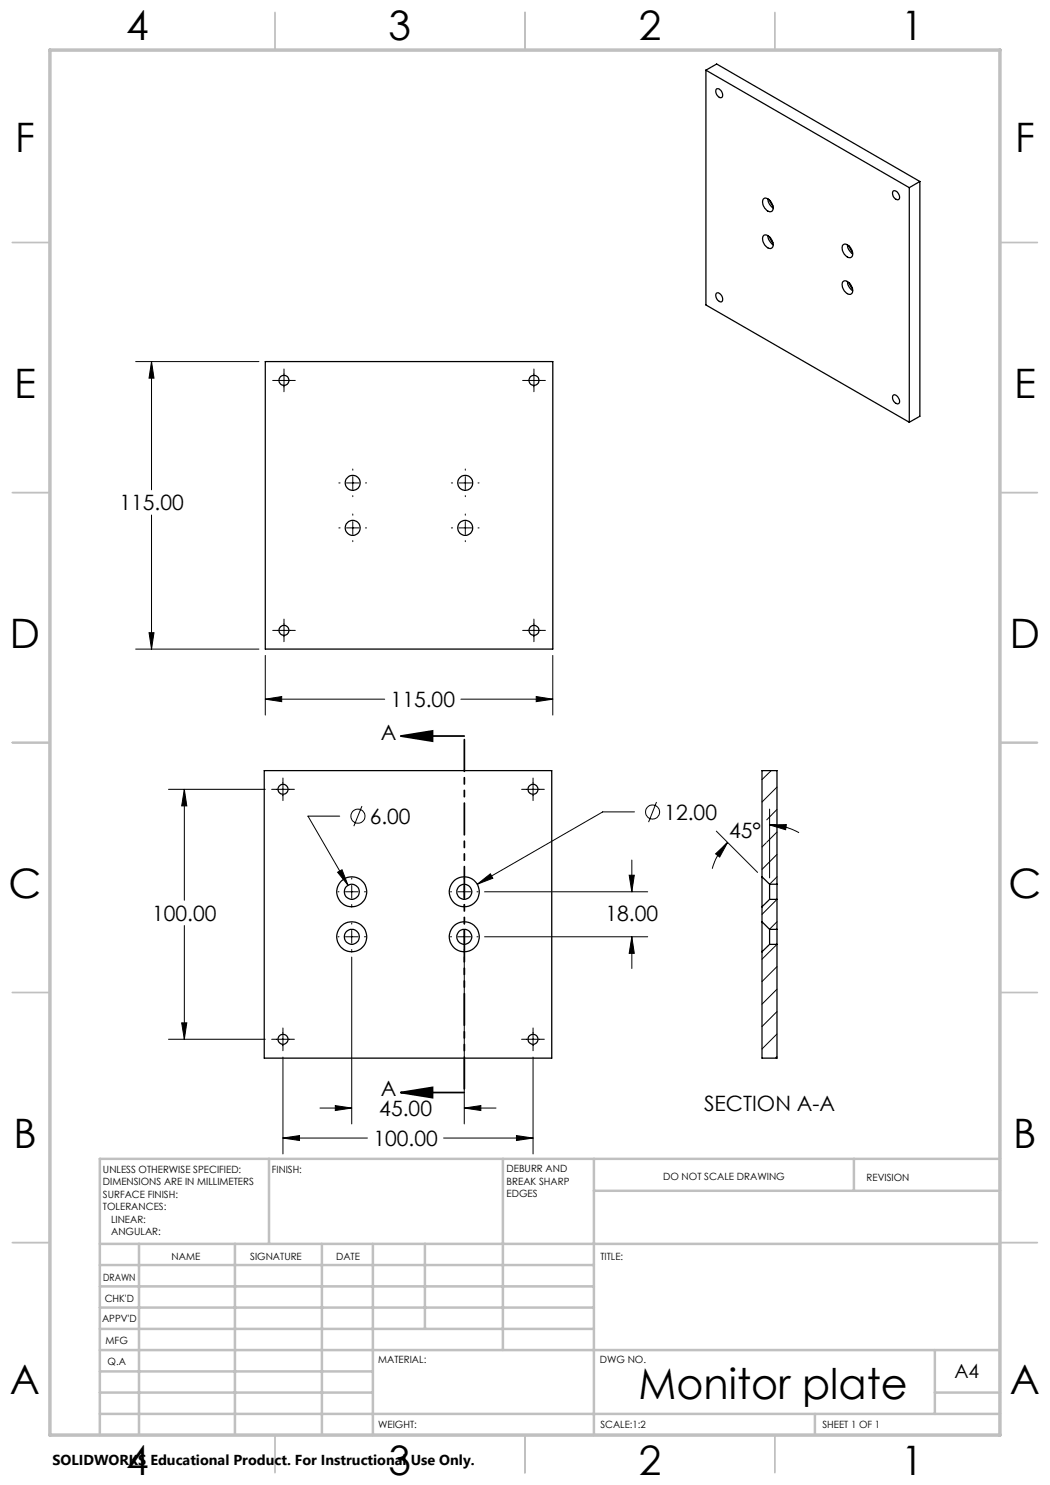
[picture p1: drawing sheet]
<svg xmlns="http://www.w3.org/2000/svg" width="210mm" height="297mm" viewBox="0 0 210 297" stroke-linecap="round" stroke-linejoin="round" font-family="sans-serif">
<g fill="none" stroke="#000" stroke-width=".2">
<path d="M27.1 72.3h24.7M30.3 72.3l.5 3.3h-1zM30.3 72.3v25.7M54.5 76.1h4.6M56.8 73.8v4.5M104.5 76.1h4.6M106.8 73.8v4.5M67.8 96.6h.2M69.3 96.6h2.5M70.6 93.8v.2M70.6 95.3v2.6M70.6 99.1v.2"/>
<path d="M73.1 96.6h.2M90.3 96.6h.2M91.8 96.6h2.5M93.1 93.8v.2M93.1 95.3v2.6M93.1 99.1v.2M95.6 96.6h.2M30.3 103v26.8M67.8 105.6h.2M69.3 105.6h2.5M70.6 102.8v.2M70.6 104.3v2.6"/>
<path d="M70.6 108.1v.2M73.1 105.6h.2M90.3 105.6h.2M91.8 105.6h2.5M93.1 102.8v.2M93.1 104.3v2.6M93.1 108.1v.2M95.6 105.6h.2M27.1 129.8h24.7M29.8 126.5h1l-.5 3.3zM53.1 139.8l3.2-.5v1zM53.1 131.1v11.9"/>
<path d="M53.1 139.8h23.8M54.5 126.1h4.6M56.8 123.8v4.5M92.2 139.8h18.4M104.5 126.1h4.6M106.8 123.8v4.5M107.2 139.3l3.4 .5-3.4 .5zM110.6 131.1v11.9M33.7 157.9h19.4M36.9 157.9l.5 3.3h-1.1zM36.9 157.9v22.2M54.3 157.9h4.6"/>
<path d="M56.6 155.6v4.5M104.3 157.9h4.6M106.6 155.6v4.5M154.2 154.1l-1.8 1.8M155.4 157.4l-3 3M67.5 174.4l.9-.4 1.2 3.1zM67.6 178.4h.2M67.9 163.2h-6.3l8 13.9M69.1 178.4h2.5M70.3 175.6v.2M70.3 177.1v2.5M72.4 161.2l-1.6 4"/>
<path d="M72.9 178.4h.2M90.1 178.4h.2M91.6 178.4h2.5M92.9 175.6v.2M92.9 177.1v2.5M95.4 178.4h.2M95.5 176.8l2.6-2 .5 .8zM96.9 178.4h32.6M125.8 175h1.1l-.5 3.4zM126.4 172v6.4M126.9 162.4h-6.4l-25 14.4M131.3 160.4l-1.6 4"/>
<path d="M143.1 170.8l2.4-2.3-1.6 2.9zM143.3 166.2l8.2 8.3M145.5 168.5a12.2 12.2 0 0 0-3 5.2M153.2 168.6l-.8 .8M153.9 165l3.4-.1-.2 1zM153.9 165a11.9 11.9 0 0 1 5.9 1.5M153.9 161.8v13.8M155.4 179.9l-3 3M155.4 161.9l-2 2.1M155.4 166.4l-2 2M155.4 170.9l-3 3M155.4 175.4l-1.5 1.4"/>
<path d="M36.9 185.1v22.8M67.6 187.4h.2M69.1 187.4h2.5M70.3 180.9v.2M70.3 184.6v.2M70.3 186.1v2.5M70.3 189.9v.2M70.3 191.4v33.4M72.9 187.4h.2M90.1 187.4h.2M91.6 187.4h2.5M92.9 180.9v.2"/>
<path d="M92.9 184.6v.2M92.9 186.1v2.5M92.9 189.9v.2M92.9 191.4v33.4M95.4 187.4h.2M96.9 187.4h32.6M126.4 187.4l.5 3.3h-1.1zM126.4 187.4v6.3M155.4 188.9l-3 2.9M155.4 193.3l-3 3M155.4 197.8l-3 3M155.4 184.4l-1.5 1.4"/>
<path d="M33.7 207.9h19.4M36.3 204.6h1.1l-.5 3.3zM54.3 207.9h4.6M56.6 205.6v4.5M56.6 211.4v19.4M104.3 207.9h4.6M106.6 205.6v4.5M106.6 211.4v19.4M155.4 202.3l-3 3M155.4 206.8l-3 3M155.4 211.3l-.3 .3M56.6 227.6l3.3-.5v1z"/>
<path d="M56.6 227.6h16.9M64 221.6h6.3M67.1 221.1l3.2 .5-3.2 .5zM88.7 227.6h17.9M92.9 221.6h6.3M92.9 221.6l3.3-.5v1zM103.3 227.1l3.3 .5-3.3 .5z"/>
<circle cx="71.6" cy="163.2" r="1.4"/>
<circle cx="130.5" cy="162.4" r="1.42"/>
</g>
<path d="M80.2 147.2l6.3-1v2zM80.2 147.2h12.7M80.2 218.5l6.3-1v2zM80.2 218.5h12.7" fill="none" stroke="#000" stroke-width=".35"/>
<path d="M92.9 147.2v71.3" fill="none" stroke="#000" stroke-width=".35" stroke-dasharray="6.3 1.3 1.3 1.3 1.3 1.3" stroke-dashoffset="-.7"/>
<g fill="none" stroke="#c0c0c0" stroke-width=".35">
<path d="M55 2.5v7.5M105 2.5v7.5M155 2.5v7.5M2.5 48.5h7.5M200 48.5h7.5M2.5 98.5h7.5M200 98.5h7.5M2.5 148.5h7.5M200 148.5h7.5M2.5 198.5h7.5M200 198.5h7.5M2.5 248.5h7.5"/>
<path d="M200 248.5h7.5M55 287v7.5M105 287v7.5M155 287v7.5"/>
</g>
<g fill="none" stroke="#c0c0c0" stroke-width=".5">
<path d="M53.8 231.8v17M100.6 231.8v38.2M118.8 231.8v55.2M118.8 238.2h81.2M170.8 231.8v6.4M200 231.8h-180v55.2M20 248.8h180M20 257.3h98.8M20 253h98.8M27.8 248.8v38.2M47 248.8v38.2M64.4 248.8v38.2"/>
<path d="M74.6 248.8v38.2M85 248.8v17M20 265.8h98.8M20 261.5h98.8M20 278.5h54.6M20 274.3h54.6M20 270h180M187 278.5h13M187 270v12.8M20 282.8h180M163 282.8v4.2"/>
</g>
<path d="M10 10h190v277h-190z" fill="none" stroke="#c0c0c0" stroke-width=".7"/>
<g fill="#000">
<path d="M30.3 72.3l.5 3.3h-1zM29.8 126.5h1l-.5 3.3zM53.1 139.8l3.2-.5v1zM107.2 139.3l3.4 .5-3.4 .5zM36.9 157.9l.5 3.3h-1.1zM36.3 204.6h1.1l-.5 3.3zM92.9 221.6l3.3-.5v1zM67.1 221.1l3.2 .5-3.2 .5zM56.6 227.6l3.3-.5v1zM103.3 227.1l3.3 .5-3.3 .5zM126.4 187.4l.5 3.3h-1.1zM125.8 175h1.1l-.5 3.4zM95.5 176.8l3.1-1.2-.5-.8zM67.5 174.4l2.1 2.7-1.2-3.1zM153.9 165l3.4-.1-.2 1zM143.1 170.8l2.4-2.3-1.6 2.9z"/>
<path d="M80.2 147.2l6.3-1v2zM80.2 218.5l6.3-1v2z"/>
</g>
<g fill="none" stroke="#000" stroke-width=".25">
<path d="M141.2 14l40.7 23.5M141.2 14l2.1-1.2 40.7 23.5M141.2 14v47l40.7 23.5M143.4 17.7a1.17 1.17 0 0 1 .9 1.8 1.15 1.15 0 0 1-.9-1.8zM152.7 39.8a1.29 1.29 0 0 1 1.7 1 .93 .93 0 0 1-.4 1.6 2.02 2.02 0 0 1-1.3-2.6zM153.6 39.8a2.33 2.33 0 0 0 1 1.8M178.6 38.2a1.08 1.08 0 0 1 1.3 1.3 .54 .54 0 0 1-.5 .5 .54 .54 0 0 1-.5-.4l-.4-.7zM181.9 37.5v47M184 36.3v47l-2.1 1.2M184 36.3l-2.1 1.2M143.3 58.7a1.07 1.07 0 0 1 1.2 1.3l-.1 .3a.9 .9 0 0 1-1.2-.9zM152.8 47a1.8 1.8 0 0 1 1.6 2.5 1.29 1.29 0 0 1-1.7-1l-.2-.8 .1-.4z"/>
<path d="M153.6 47.1a2.49 2.49 0 0 0 1 1.9M153.9 40l.7 1.2M153.9 47.3l.7 1.3M168.6 49a1.29 1.29 0 0 1 1.8 1 .93 .93 0 0 1-.5 1.5 1.96 1.96 0 0 1-1.3-2.5zM168.6 56.3a1.29 1.29 0 0 1 1.8 1.1 .91 .91 0 0 1-.5 1.5 1.96 1.96 0 0 1-1.3-2.6zM169.5 49a2.49 2.49 0 0 0 1 1.8M169.5 56.3a2.33 2.33 0 0 0 1 1.8M169.8 49.2l.7 1.2M169.8 56.5l.7 1.2M53.1 72.3h57.5v57.5h-57.5zM178.6 79.1a.82 .82 0 0 1 1.2 .7 .58 .58 0 0 1-.1 .9 .58 .58 0 0 1-.8-.3l-.4-.6zM52.8 154.1h57.5v57.5h-57.5z"/>
<path d="M152.4 175.4v6M152.4 175.4v-21.3h3v22.7M152.4 175.4l1.5 1.4M153.9 176.8v3.1M153.9 176.8h1.5M153.9 179.9h1.5M153.9 179.9l-1.5 1.5M155.4 176.8v3.1M155.4 179.9v6M152.4 184.4v6M152.4 184.4l1.5 1.5M152.4 181.4v3"/>
<path d="M153.9 185.9v3M153.9 185.9h1.5M153.9 188.9h1.5M153.9 188.9l-1.5 1.5M155.4 185.9v3M155.4 188.9v22.7h-3v-21.2"/>
<circle cx="56.8" cy="76.1" r=".99"/>
<circle cx="106.8" cy="76.1" r="1"/>
<circle cx="70.5" cy="96.6" r="1.5"/>
<circle cx="93.1" cy="96.6" r="1.5"/>
<circle cx="70.5" cy="105.6" r="1.5"/>
<circle cx="93" cy="105.6" r="1.5"/>
<circle cx="56.8" cy="126.1" r=".99"/>
<circle cx="106.8" cy="126.1" r="1"/>
<circle cx="56.6" cy="157.9" r="1"/>
<circle cx="106.6" cy="157.9" r="1"/>
<circle cx="70.4" cy="178.4" r="1.51"/>
<circle cx="70.4" cy="178.4" r="3"/>
<circle cx="92.8" cy="178.4" r="1.5"/>
<circle cx="92.9" cy="178.4" r="3"/>
<circle cx="70.4" cy="187.4" r="3"/>
<circle cx="70.4" cy="187.4" r="1.5"/>
<circle cx="92.9" cy="187.4" r="1.49"/>
<circle cx="92.9" cy="187.4" r="3"/>
<circle cx="56.6" cy="207.9" r="1"/>
<circle cx="106.6" cy="207.9" r="1"/>
</g>
<text font-size="8.5" x="127.7" y="279.7">Monitor plate</text>
<g font-size="8.1">
<text x="25.2" y="8">4</text>
<text x="77.7" y="8">3</text>
<text x="127.7" y="8">2</text>
<text x="180.2" y="8">1</text>
<text x="3" y="30.4">F</text>
<text x="203" y="30.4">F</text>
<text x="2.8" y="79.6">E</text>
<text x="202.8" y="79.6">E</text>
<text x="2" y="129.6">D</text>
<text x="202" y="129.6">D</text>
<text x="1.7" y="179.6">C</text>
<text x="201.7" y="179.6">C</text>
<text x="2.7" y="229.6">B</text>
<text x="202.7" y="229.6">B</text>
<text x="2" y="278.9">A</text>
<text x="202" y="278.9">A</text>
<text x="25.2" y="295">4</text>
<text x="77.7" y="295">3</text>
<text x="127.7" y="295">2</text>
<text x="180.2" y="295">1</text>
</g>
<g font-size="4.2">
<text x="23.9" y="102.1">115.00</text>
<text x="78.1" y="141.4">115.00</text>
<text x="76.1" y="147.9">A</text>
<text x="73.9" y="164.8">6.00</text>
<text x="132.9" y="163.9">12.00</text>
<text x="145.8" y="167.6">45°</text>
<text x="30.4" y="184.1">100.00</text>
<text x="121.1" y="184.2">18.00</text>
<text x="76.1" y="219.2">A</text>
<text x="75.9" y="223.2">45.00</text>
<text x="140.8" y="222.2">SECTION A-A</text>
<text x="74.7" y="229.2">100.00</text>
</g>
<text font-size="3.9" x="190.9" y="275.5">A4</text>
<text font-size="2.9" x="10.5" y="292.9">SOLIDWORKS Educational Product. For Instructional Use Only.</text>
<g font-size="2">
<text x="20.6" y="234.6">UNLESS OTHERWISE SPECIFIED:</text>
<text x="20.6" y="237.1">DIMENSIONS ARE IN MILLIMETERS</text>
<text x="20.6" y="239.6">SURFACE FINISH:</text>
<text x="54.4" y="234.6">FINISH:</text>
<text x="101.3" y="234.5">DEBURR AND</text>
<text x="101.3" y="237">BREAK SHARP</text>
<text x="101.3" y="239.5">EDGES</text>
<text x="132.6" y="236">DO NOT SCALE DRAWING</text>
<text x="173.3" y="236.2">REVISION</text>
<text x="20.6" y="242.1">TOLERANCES:</text>
<text x="22.2" y="244.6">LINEAR:</text>
<text x="22.2" y="247.1">ANGULAR:</text>
<text x="34.3" y="252">NAME</text>
<text x="50" y="251.9">SIGNATURE</text>
<text x="67.2" y="251.9">DATE</text>
<text x="120.1" y="251.9">TITLE:</text>
<text x="20.6" y="256.1">DRAWN</text>
<text x="20.9" y="260.3">CHK'D</text>
<text x="20.4" y="264.4">APPV'D</text>
<text x="21.1" y="268.8">MFG</text>
<text x="21.5" y="273">Q.A</text>
<text x="75.6" y="272.5">MATERIAL:</text>
<text x="120" y="272.5">DWG NO.</text>
<text x="75.6" y="285.5">WEIGHT:</text>
<text x="120.1" y="285.6">SCALE:1:2</text>
<text x="164.5" y="285.6">SHEET 1 OF 1</text>
</g>
</svg>
